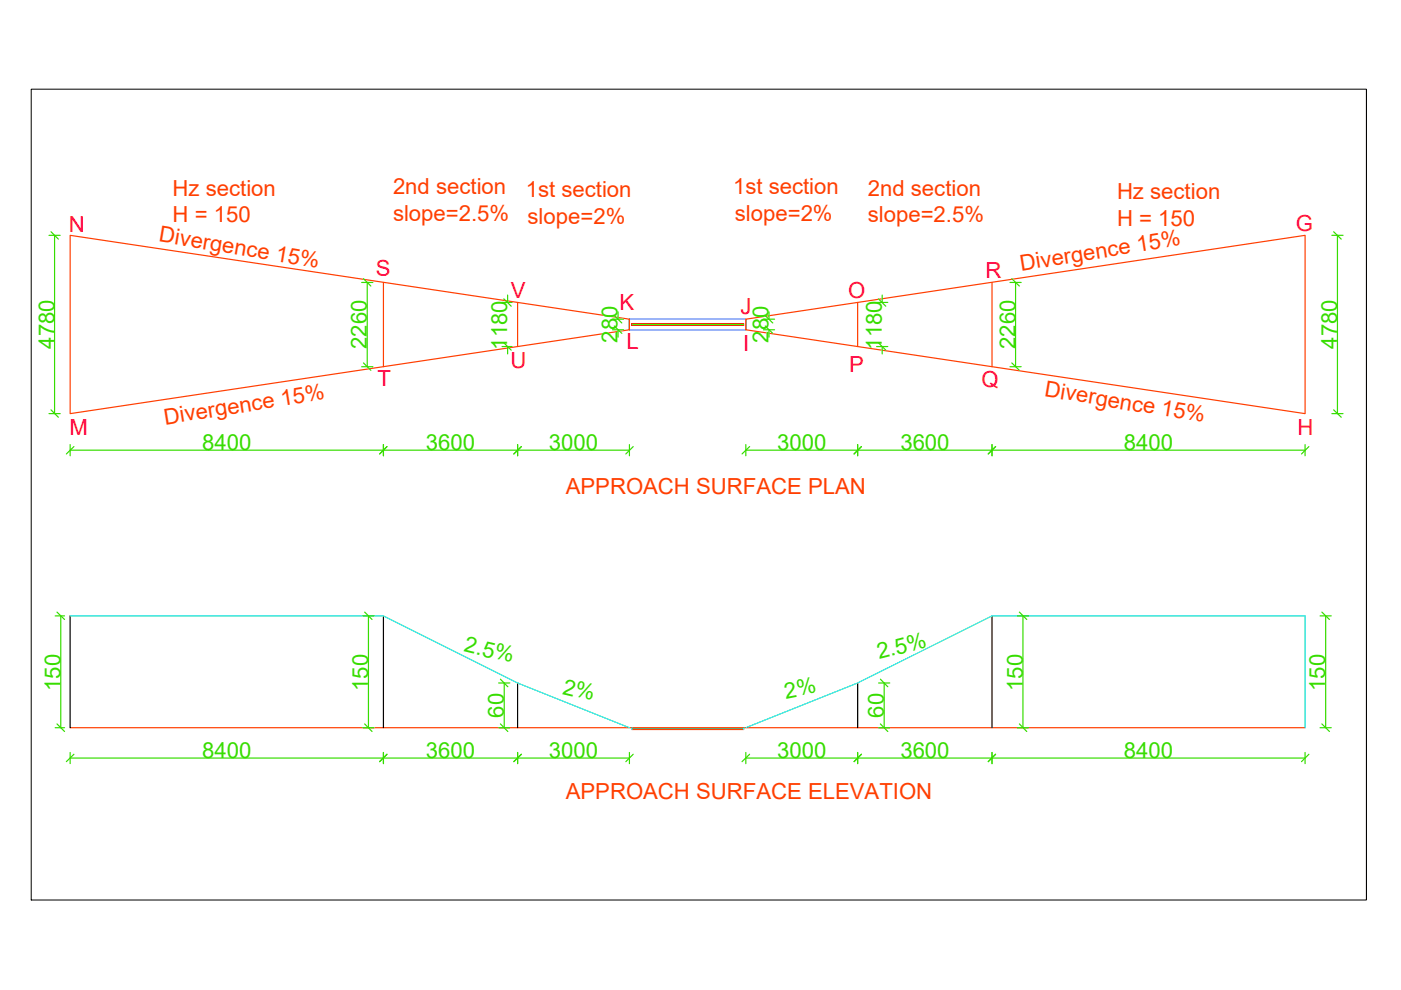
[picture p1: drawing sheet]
<svg xmlns="http://www.w3.org/2000/svg" width="297mm" height="210mm" viewBox="0 0 297 210" stroke-linecap="round" stroke-linejoin="round" font-family="sans-serif">
<!-- layer: Runway -->
<path d="M134 68.6h23.7v.4h-23.7zM134 68.6v.4" fill="none" stroke="#f00" stroke-width=".25"/>
<!-- layer: RWY Strip -->
<path d="M133.4 67.7h24.7v2.2h-24.7z" fill="none" stroke="#003fff" stroke-width=".25"/>
<!-- layer: Approach -->
<path d="M14.9 49.9l118.5 17.8v2.2l-118.5 17.8zM81.3 59.9v17.9M210.3 59.9v17.9M109.7 64.1v9.4M158.1 67.7l118.6-17.8v37.8l-118.6-17.8zM181.8 64.1v9.4M14.9 154.3h261.8M134 154.7h23.7" fill="none" stroke="#ff3f00" stroke-width=".25"/>
<!-- layer: RWY CL -->
<path d="M134 68.8h23.7" fill="none" stroke="#3fff00" stroke-width=".25"/>
<!-- layer: Dimtxt -->
<g fill="none" stroke="#37dd00" stroke-width=".25">
<path d="M10.4 49.9h2.4M11.6 49.9v37.8M76.7 59.9h2.4M77.9 59.9v17.9M214.1 59.9h2.4M215.3 59.9v17.9M282.4 49.9h2.3M283.6 49.9v37.8M76.7 77.8h2.4M106.4 64.1h2.2M106.4 73.5h2.2M107.6 62.6v1.5"/>
<path d="M107.6 73.5v1.5M129.9 67.7h2.3M129.9 69.9h2.3M131 66.1v1.6M131 69.9v1.6M161.9 67.7h2.3M161.9 69.9h2.3M163 66.1v1.6M163 69.9v1.6M185.9 64.1h2.3M185.9 73.5h2.3M187 62.6v1.5"/>
<path d="M187 73.5v1.5M214.1 77.8h2.4M10.4 87.7h2.4M14.9 95.4h118.5M14.9 94.3v2.3M81.3 94.3v2.3M109.7 94.3v2.3M133.4 94.3v2.3M158.1 94.3v2.3M158.1 95.4h118.6M181.8 94.3v2.3M210.3 94.3v2.3"/>
<path d="M276.7 94.3v2.3M282.4 87.7h2.3M11.7 130.6h2M12.9 130.6v23.7M76.9 130.6h2.4M78.1 130.6v23.7M215.7 130.6h2.4M216.9 130.6v23.7M279.9 130.6h2.4M281.1 130.6v23.7M11.7 154.3h2M14.9 159.5v2.4"/>
<path d="M76.9 154.3h2.4M81.3 159.5v2.4M105.7 154.3h2.4M105.7 144.8h2.4M106.9 144.8v9.5M109.7 159.5v2.4M133.4 159.5v2.4M158.1 159.5v2.4M181.8 159.5v2.4M186.3 154.3h2.4M186.3 144.8h2.4M187.5 144.8v9.5"/>
<path d="M210.3 159.5v2.4M215.7 154.3h2.4M276.7 159.5v2.4M279.9 154.3h2.4M14.9 160.7h118.5M158.1 160.7h118.6"/>
</g>
<!-- layer: 0 -->
<g fill="none" stroke="#37dd00" stroke-width=".25">
<path d="M10.8 49.1l1.6 1.6M77.1 59.1l1.5 1.5M214.5 59.1l1.6 1.5M282.8 49.1l1.6 1.6M77.1 76.9l1.5 1.6M106.8 63.4l1.6 1.5M106.8 72.7l1.6 1.5M130.2 66.9l1.6 1.6M130.2 69.1l1.6 1.6M162.2 66.9l1.6 1.6M162.2 69.1l1.6 1.6M186.2 63.4l1.6 1.5"/>
<path d="M186.2 72.7l1.6 1.5M214.5 76.9l1.6 1.6M10.8 86.9l1.6 1.6M15.7 94.7l-1.6 1.6M82.1 94.7l-1.6 1.6M110.5 94.7l-1.6 1.6M134.3 94.7l-1.6 1.6M158.9 94.7l-1.6 1.6M182.6 94.7l-1.5 1.6M211.1 94.7l-1.6 1.6M277.5 94.7l-1.6 1.6M282.8 86.9l1.6 1.6"/>
<path d="M12.1 129.8l1.6 1.5M77.3 129.8l1.6 1.5M216.1 129.8l1.6 1.5M280.3 129.8l1.6 1.5M12.1 153.5l1.6 1.6M15.7 159.9l-1.6 1.6M77.3 153.5l1.6 1.6M82.1 159.9l-1.6 1.6M106.1 153.5l1.6 1.6M106.1 144l1.6 1.6M110.5 159.9l-1.6 1.6M134.3 159.9l-1.6 1.6"/>
<path d="M158.9 159.9l-1.6 1.6M182.6 159.9l-1.5 1.6M186.7 153.5l1.5 1.6M186.7 144l1.5 1.6M211.1 159.9l-1.6 1.6M216.1 153.5l1.6 1.6M277.5 159.9l-1.6 1.6M280.3 153.5l1.6 1.6"/>
</g>
<!-- layer: Approach Elev -->
<path d="M134 154.3l23.7 .4v-.4zM134 154.3l23.7 .4h-23.7z" fill="#0dd" stroke="#0dd" stroke-width=".21"/>
<path d="M14.9 130.6h66.4l28.4 14.2 23.7 9.5M134 154.3v.4M157.7 154.3v.4M158.1 154.3l23.7-9.5 28.5-14.2h66.4v23.7" fill="none" stroke="#0dd" stroke-width=".25"/>
<!-- layer: 0 -->
<path d="M14.9 130.6v23.7M81.3 130.6v23.7M210.3 130.6v23.7M109.7 144.8v9.5M181.8 144.8v9.5" fill="none" stroke="#000" stroke-width=".25"/>
<path d="M6.6 18.9h283.1v171.9h-283.1z" fill="none" stroke="#000" stroke-width=".21"/>
<g font-size="4.7" fill="#ff3f00">
<text x="36.6" y="41.5">Hz section</text>
<text x="83.3" y="41.1">2nd section</text>
<text x="111.5" y="41.9">1st section</text>
<text x="155.4" y="41.1">1st section</text>
<text x="184" y="41.5">2nd section</text>
<text x="36.6" y="47.1">H = 150</text>
<text x="83.3" y="46.8">slope=2.5%</text>
<text x="111.9" y="47.5">slope=2%</text>
<text x="155.8" y="46.8">slope=2%</text>
<text x="184" y="47.1">slope=2.5%</text>
<text x="236.8" y="42.2">Hz section</text>
<text x="236.8" y="47.8">H = 150</text>
<text x="33.5" y="51.2" transform="rotate(9 33.5 51.2)">Divergence 15%</text>
<text x="216.5" y="57.4" transform="rotate(-9 216.5 57.4)">Divergence 15%</text>
<text x="221.3" y="84" transform="rotate(9 221.3 84)">Divergence 15%</text>
<text x="35" y="90" transform="rotate(-9 35 90)">Divergence 15%</text>
<text x="119.9" y="104.8">APPROACH SURFACE PLAN</text>
<text x="119.9" y="169.3">APPROACH SURFACE ELEVATION</text>
</g>
<g font-size="4.7" fill="#ff003f">
<text x="14.6" y="49.1">N</text>
<text x="274.7" y="49">G</text>
<text x="79.7" y="58.6">S</text>
<text x="209" y="59">R</text>
<text x="108.3" y="63.1">V</text>
<text x="131.3" y="65.6">K</text>
<text x="179.8" y="63.1">O</text>
<text x="157" y="66.6">J</text>
<text x="132.9" y="73.9">L</text>
<text x="157.6" y="74.4">I</text>
<text x="80" y="81.8">T</text>
<text x="108.3" y="78">U</text>
<text x="180.1" y="78.8">P</text>
<text x="208.1" y="82.1">Q</text>
<text x="14.7" y="92.3">M</text>
<text x="275.1" y="92.3">H</text>
</g>
<g font-size="4.7" fill="#37dd00">
<text x="11.5" y="73.9" transform="rotate(-90 11.5 73.9)">4780</text>
<text x="77.8" y="74" transform="rotate(-90 77.8 74)">2260</text>
<text x="107.5" y="74.2" transform="rotate(-90 107.5 74.2)">1180</text>
<text x="131" y="72.7" transform="rotate(-90 131 72.7)">280</text>
<text x="163" y="72.7" transform="rotate(-90 163 72.7)">280</text>
<text x="187" y="74.2" transform="rotate(-90 187 74.2)">1180</text>
<text x="215.3" y="74" transform="rotate(-90 215.3 74)">2260</text>
<text x="283.5" y="73.9" transform="rotate(-90 283.5 73.9)">4780</text>
<text x="42.9" y="95.4">8400</text>
<text x="90.3" y="95.4">3600</text>
<text x="116.4" y="95.4">3000</text>
<text x="164.8" y="95.4">3000</text>
<text x="190.9" y="95.4">3600</text>
<text x="238.3" y="95.4">8400</text>
<text x="98.2" y="138.1" transform="rotate(13 98.2 138.1)">2.5%</text>
<text x="186.4" y="139.8" transform="rotate(-14 186.4 139.8)">2.5%</text>
<text x="12.8" y="146.5" transform="rotate(-90 12.8 146.5)">150</text>
<text x="78" y="146.5" transform="rotate(-90 78 146.5)">150</text>
<text x="119.1" y="147.1" transform="rotate(13 119.1 147.1)">2%</text>
<text x="166.6" y="148.1" transform="rotate(-11 166.6 148.1)">2%</text>
<text x="216.8" y="146.5" transform="rotate(-90 216.8 146.5)">150</text>
<text x="281" y="146.5" transform="rotate(-90 281 146.5)">150</text>
<text x="106.8" y="152.1" transform="rotate(-90 106.8 152.1)">60</text>
<text x="187.4" y="152.1" transform="rotate(-90 187.4 152.1)">60</text>
<text x="42.9" y="160.6">8400</text>
<text x="90.3" y="160.6">3600</text>
<text x="116.4" y="160.6">3000</text>
<text x="164.8" y="160.6">3000</text>
<text x="190.9" y="160.6">3600</text>
<text x="238.3" y="160.6">8400</text>
</g>
</svg>
